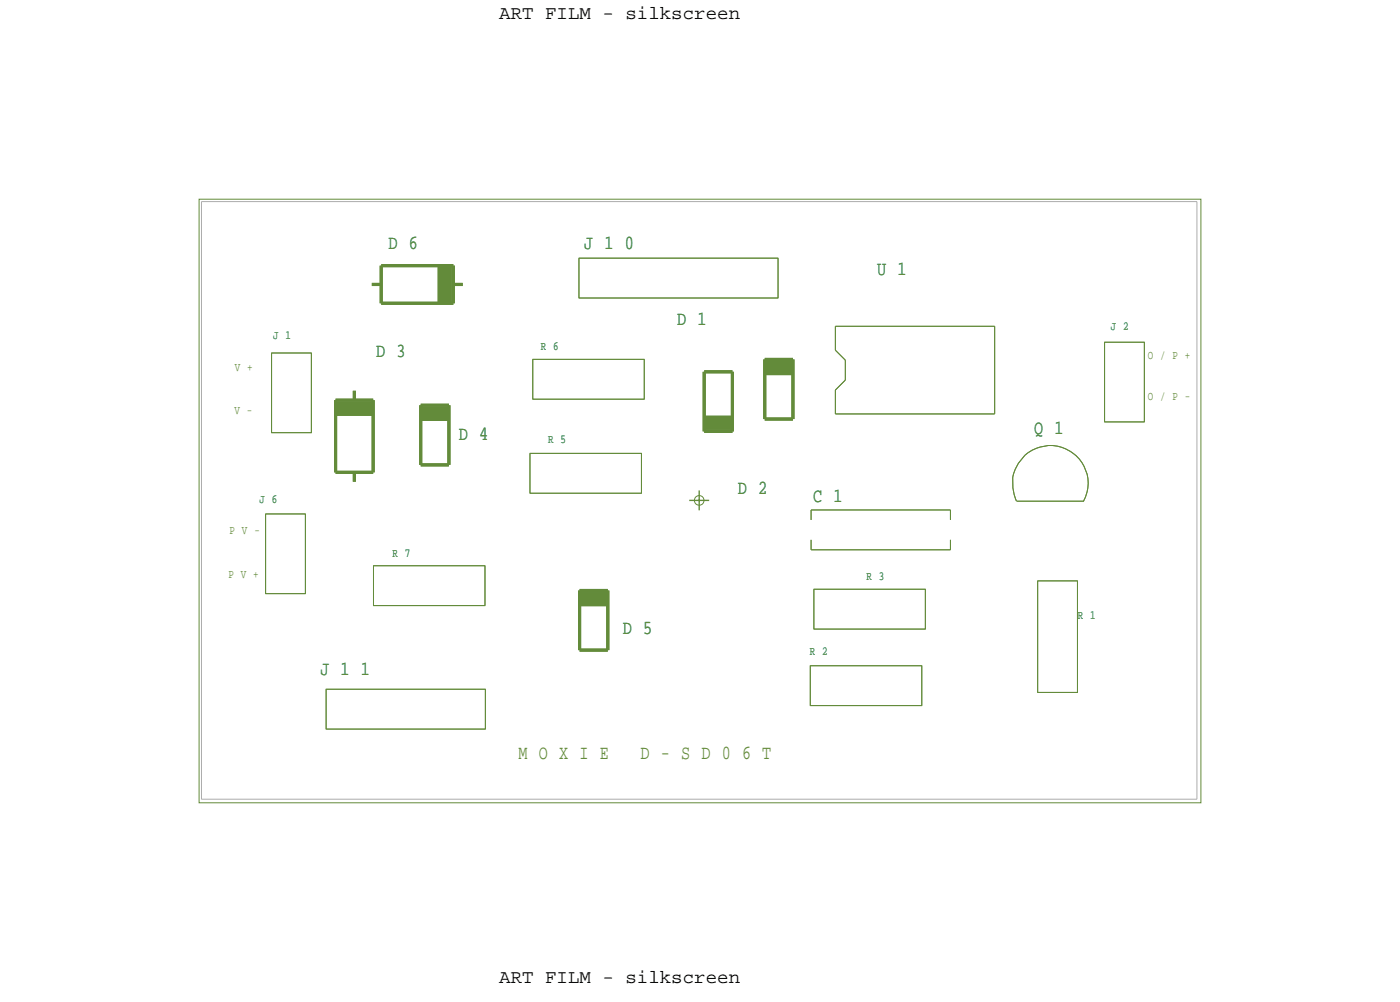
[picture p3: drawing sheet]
<svg xmlns="http://www.w3.org/2000/svg" width="89mm" height="64mm" viewBox="0 0 89 64" stroke-linecap="round" stroke-linejoin="round" font-family="sans-serif">
<!-- layer: All Others -->
<path d="M12.7 12.7h63.9v38.5h-63.9z" fill="none" stroke="#638b3a" stroke-width=".06"/>
<!-- layer: Drawing Origin -->
<path d="M44 31.9h1.2M44.6 31.3v1.2" fill="none" stroke="#638b3a" stroke-width=".09"/>
<path d="M44.4 31.7l.2-.1 .2 .1 .1 .2-.1 .2-.2 .1-.2-.1-.1-.2z" fill="none" stroke="#638b3a" stroke-width=".06"/>
<!-- layer: Components -->
<g fill="none" stroke="#638b3a" stroke-width=".06">
<path d="M36.9 16.5h12.7v2.5h-12.7zM36.9 19h12.7zM36.9 16.5h12.7zM36.9 16.5v2.5zM49.6 16.5v2.5zM16.9 32.8h2.6v5h-2.6zM16.9 32.8v5zM16.9 37.8h2.6zM16.9 32.8h2.6zM17.3 22.5h2.6zM17.3 22.5h2.6v5.1h-2.6zM17.3 22.5v5.1z"/>
<path d="M17.3 27.6h2.6zM19.5 32.8v5zM19.9 22.5v5.1zM23.8 36.1h7.1v2.5h-7.1zM23.8 36.1v2.5zM23.8 38.6h7.1zM23.8 36.1h7.1zM30.9 36.1v2.5zM33.8 28.9h7.1v2.5h-7.1zM33.8 28.9v2.5zM33.8 31.4h7.1zM33.8 28.9h7.1z"/>
<path d="M34 22.9h7.1zM34 22.9h7.1v2.6h-7.1zM34 22.9v2.6zM34 25.5h7.1zM40.9 28.9v2.5zM41.1 22.9v2.6zM51.7 34.4v.7zM51.7 32.5v.6zM51.7 32.5h8.9zM51.7 35.1h8.9zM51.9 37.6h7.1v2.5h-7.1zM51.9 37.6v2.5z"/>
<path d="M51.9 37.6h7.1zM53.3 24.9v1.5zM53.3 24.9l.6-.7zM53.3 20.8v1.5zM53.3 20.8h10.1zM53.3 22.3l.6 .7zM53.3 26.4h10.1zM53.9 23v1.2zM59 37.6v2.5zM60.6 34.4v.7zM60.6 32.5v.6zM63.4 20.8v5.6z"/>
<path d="M64.8 32a2.42 2.42 0 0 1 2.2-3.6 2.42 2.42 0 0 1 2.1 3.6M64.9 32h4.2zM66.2 37h2.5zM66.2 37h2.5v7.1h-2.5zM66.2 37v7.1zM68.7 37v7.1zM70.5 21.8h2.5zM70.5 21.8h2.5v5.1h-2.5zM70.5 21.8v5.1zM70.5 26.9h2.5zM73 21.8v5.1zM20.8 43.9h10.2v2.6h-10.2z"/>
<path d="M20.8 46.5h10.2zM20.8 43.9v2.6zM20.8 43.9h10.2zM31 43.9v2.6zM51.7 42.4h7.1v2.6h-7.1zM51.7 42.4v2.6zM51.7 45h7.1zM51.7 42.4h7.1zM51.9 40.1h7.1zM58.8 42.4v2.6zM66.2 44.1h2.5z"/>
</g>
<g fill="none" stroke="#638b3a" stroke-width=".2">
<path d="M23.7 18.1h.6zM24.3 16.9v2.4zM24.3 16.9h4.6zM24.3 19.3h4.6zM28 16.9v2.4zM28.1 16.9v2.4zM28.2 16.9v2.4zM28.3 16.9v2.4zM28.4 16.9v2.4zM28.5 16.9v2.4zM28.6 16.9v2.4zM28.7 16.9v2.4z"/>
<path d="M28.9 16.9v2.4zM28.9 18.1h.6zM21.4 30.1h2.4zM21.4 25.5h2.4zM21.4 25.5v4.6zM21.4 26.4h2.4zM21.4 26.3h2.4zM21.4 26.2h2.4zM21.4 26.1h2.4zM21.4 26h2.4zM21.4 25.9h2.4zM21.4 25.8h2.4z"/>
<path d="M21.4 25.7h2.4zM22.6 30.1v.6zM22.6 24.9v.6zM23.8 25.5v4.6zM26.8 29.6h1.8zM26.8 25.8h1.8zM26.8 25.8v3.8zM26.8 26.7h1.8zM26.8 26.6h1.8zM26.8 26.5h1.8zM26.8 26.4h1.8zM26.8 26.3h1.8z"/>
<path d="M26.8 26.2h1.8zM26.8 26.1h1.8zM26.8 26h1.8zM28.6 25.8v3.8zM37 37.6h1.8zM37 37.6v3.8zM37 38.5h1.8zM37 38.4h1.8zM37 38.3h1.8zM37 38.2h1.8zM37 38.1h1.8zM37 38h1.8z"/>
<path d="M37 37.9h1.8zM37 37.8h1.8zM38.8 37.6v3.8zM44.9 23.7v3.8zM44.9 23.7h1.8zM44.9 27.5h1.8zM44.9 26.6h1.8zM44.9 26.7h1.8zM44.9 26.8h1.8zM44.9 26.9h1.8zM44.9 27h1.8zM44.9 27.1h1.8z"/>
<path d="M44.9 27.2h1.8zM44.9 27.3h1.8zM46.7 23.7v3.8zM48.8 22.9h1.8zM48.8 22.9v3.8zM48.8 23.8h1.8zM48.8 23.7h1.8zM48.8 23.6h1.8zM48.8 23.5h1.8zM48.8 23.4h1.8zM48.8 23.3h1.8zM48.8 23.2h1.8z"/>
<path d="M48.8 23.1h1.8zM48.8 26.7h1.8zM50.6 22.9v3.8zM37 41.4h1.8z"/>
</g>
<!-- layer: Board Outline -->
<path d="M12.9 12.9v38.1zM12.9 12.9h63.5zM76.4 12.9v38.1zM12.9 51h63.5z" fill="none" stroke="#acacac" stroke-width=".06"/>
<g font-size="1.3" fill="#0097b7">
<text x="24.8" y="15.8">D 6</text>
<text x="37.3" y="15.8">J 1 0</text>
<text x="56" y="17.5">U 1</text>
<text x="24" y="22.8">D 3</text>
<text x="43.2" y="20.7">D 1</text>
<text x="29.3" y="28">D 4</text>
<text x="66" y="27.7">Q 1</text>
<text x="47.1" y="31.5">D 2</text>
<text x="51.9" y="32">C 1</text>
<text x="39.7" y="40.4">D 5</text>
<text x="20.4" y="43">J 1 1</text>
</g>
<g font-size="1.3" fill="#638b3a">
<text x="33.1" y="48.4">M O X I E</text>
<text x="40.9" y="48.4">D - S D 0 6 T</text>
</g>
<g font-size="1.2">
<text x="31.9" y="1.2">ART FILM - silkscreen</text>
<text x="31.9" y="62.7">ART FILM - silkscreen</text>
</g>
<g font-size=".8" fill="#638b3a">
<text x="15" y="23.6">V +</text>
<text x="73.2" y="22.9">O / P +</text>
<text x="15" y="26.4">V -</text>
<text x="73.2" y="25.5">O / P -</text>
<text x="14.6" y="34">P V -</text>
<text x="14.6" y="36.9">P V +</text>
</g>
<g font-size=".8" fill="#0097b7">
<text x="17.4" y="21.6">J 1</text>
<text x="34.5" y="22.3">R 6</text>
<text x="70.9" y="21">J 2</text>
<text x="35" y="28.3">R 5</text>
<text x="16.6" y="32.1">J 6</text>
<text x="25" y="35.5">R 7</text>
<text x="51.7" y="41.7">R 2</text>
<text x="55.3" y="37">R 3</text>
<text x="68.8" y="39.4">R 1</text>
</g>
</svg>
